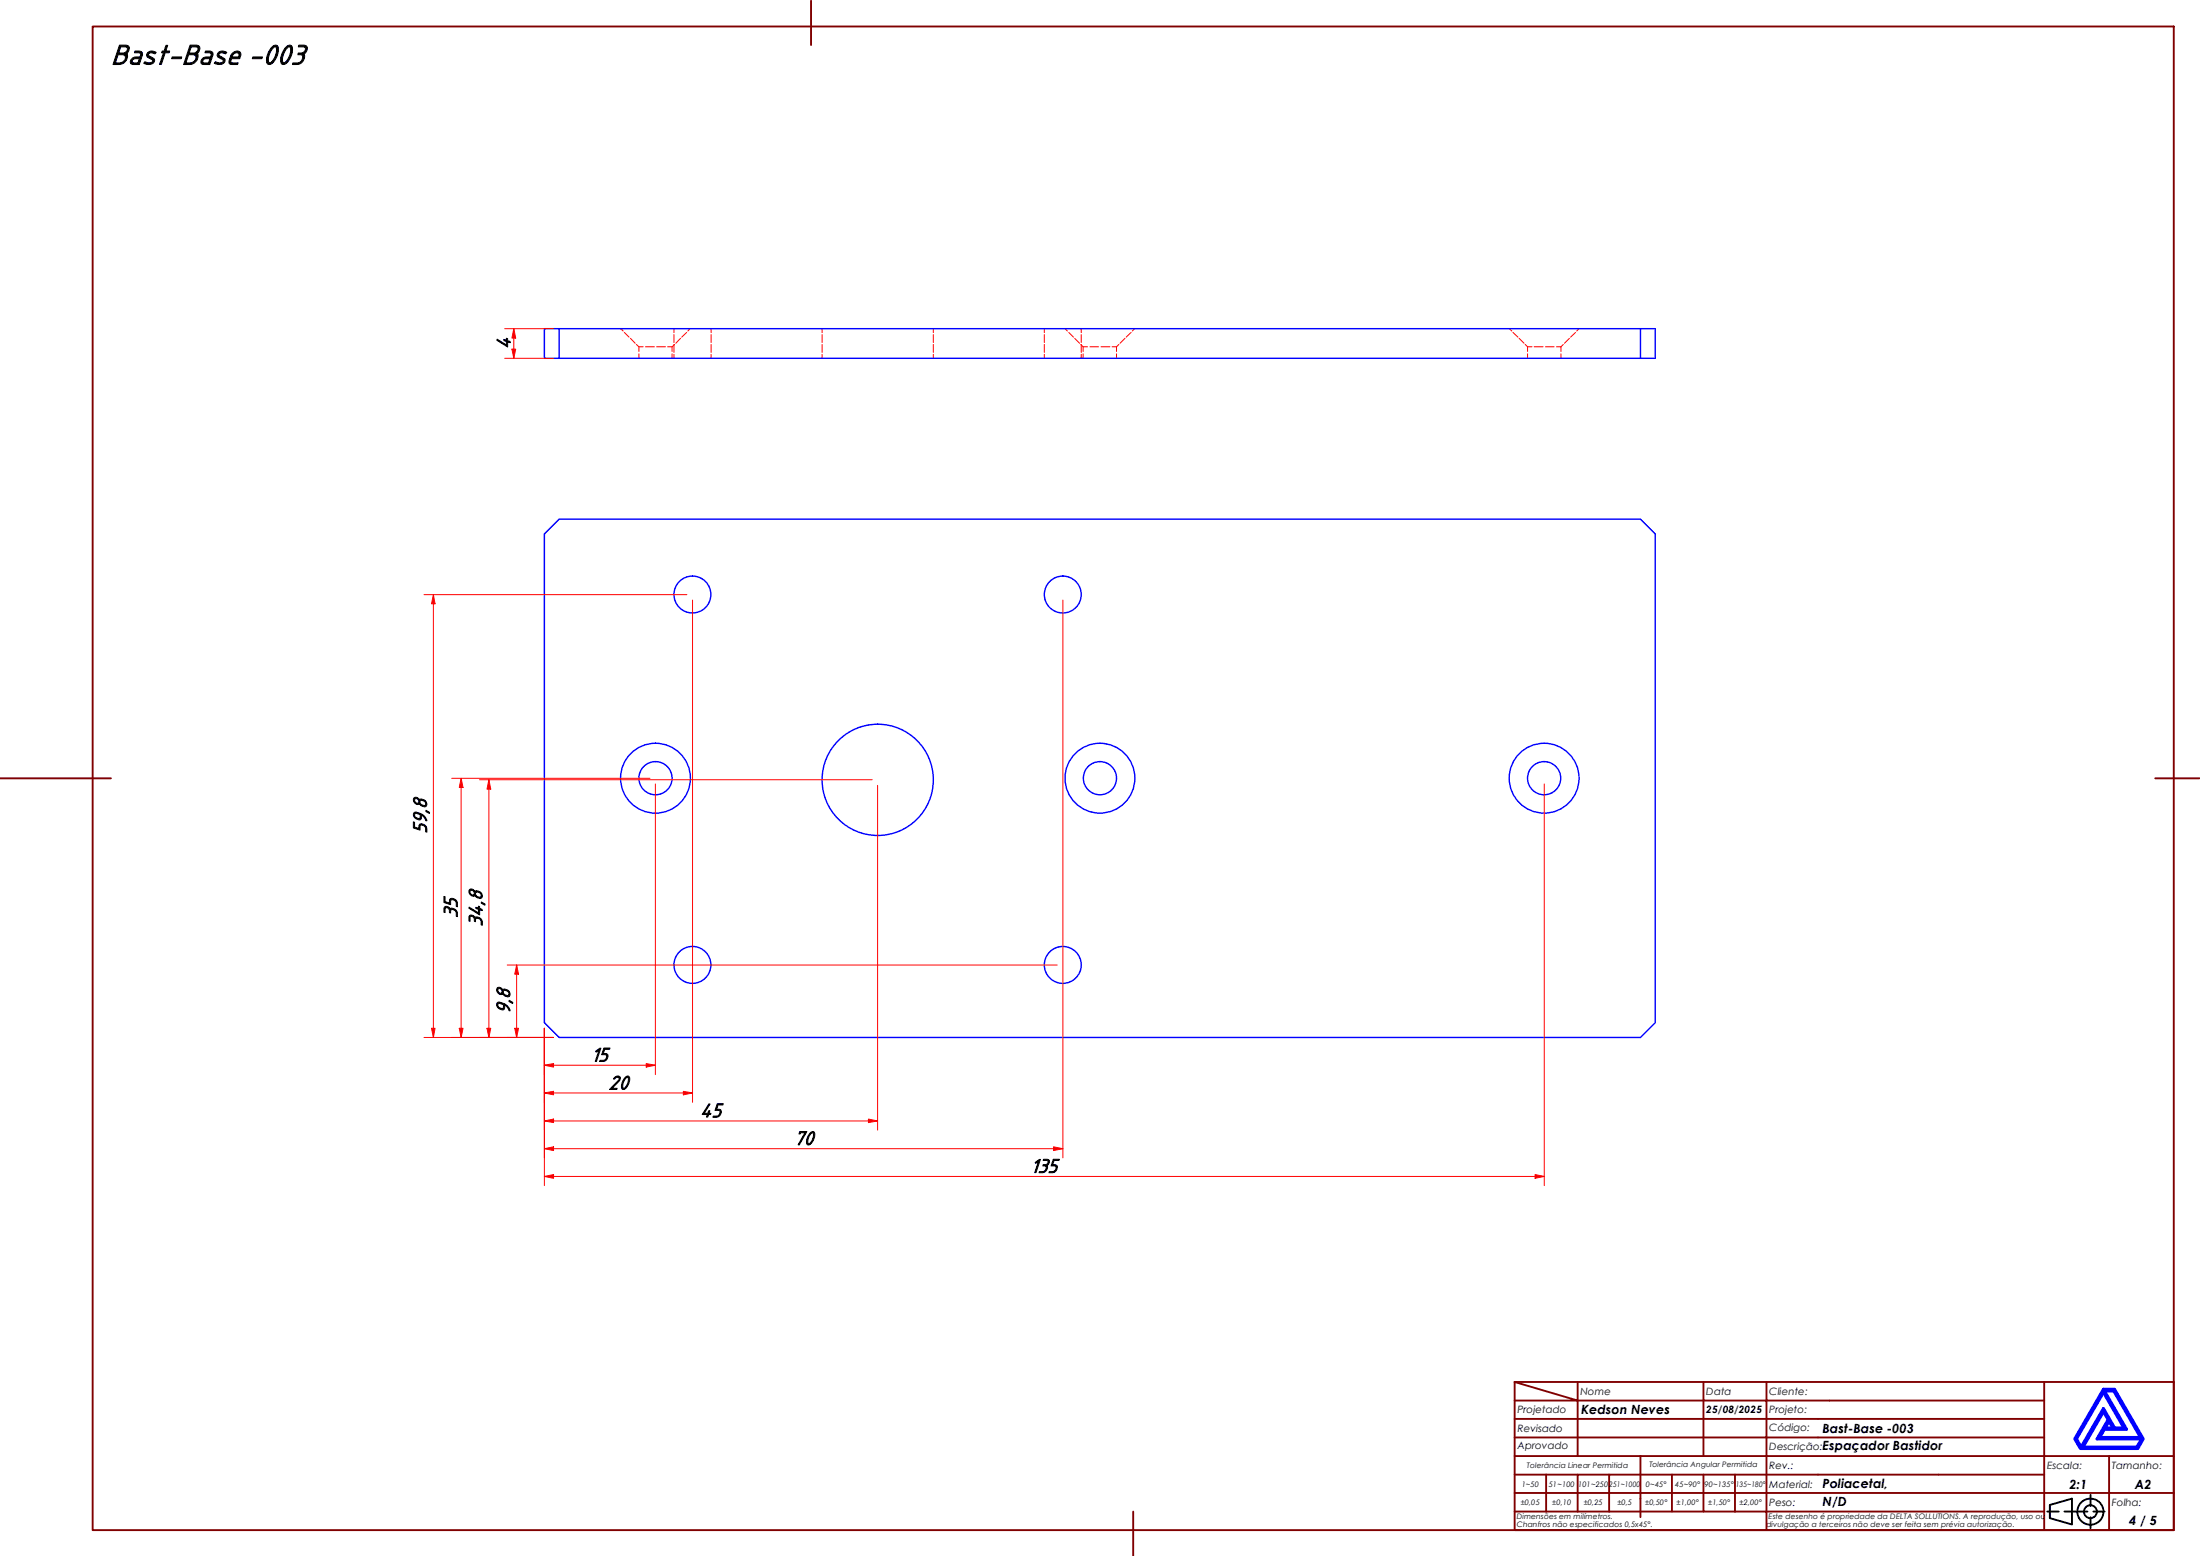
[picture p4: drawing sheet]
<svg xmlns="http://www.w3.org/2000/svg" width="594mm" height="420mm" viewBox="0 0 594 420" stroke-linecap="round" stroke-linejoin="round" font-family="sans-serif">
<!-- layer: Visible (ABNT) -->
<g fill="none" stroke="#00f" stroke-width=".38">
<path d="M151 88.8v8M151 96.8h292M443 88.8h4v8h-4zM443 88.8h-296v8h4M147 144.2l4-4h292l4 4v131.9l-4 4h-292l-4-4z"/>
<circle cx="187" cy="160.5" r="5"/>
<circle cx="287" cy="160.5" r="5"/>
<circle cx="177" cy="210.1" r="9.4"/>
<circle cx="177" cy="210.1" r="4.5"/>
<circle cx="237" cy="210.6" r="15"/>
<circle cx="297" cy="210.1" r="9.4"/>
<circle cx="297" cy="210.1" r="4.5"/>
<circle cx="417" cy="210.1" r="9.4"/>
<circle cx="417" cy="210.1" r="4.5"/>
<circle cx="187" cy="260.6" r="5"/>
<circle cx="287" cy="260.6" r="5"/>
</g>
<!-- layer: Hidden (ABNT) -->
<g fill="none" stroke="#f00" stroke-width=".27">
<path d="M167.6 88.8l.7 .6M168.6 89.8l1.3 1.2M170.2 91.4l1.3 1.3M171.8 93l.7 .6M172.5 93.6h1.2M172.5 93.6v1.3M172.5 95.5v1.3M174.3 93.6h2.4M177.3 93.6h2.4M180.3 93.6h1.2M181.5 93.6v1.3M181.5 95.5v1.3"/>
<path d="M182 88.8v1M182 90.3v2.2M182 93v2.2M182 95.7v1.1M182.2 93l-.7 .6M183.8 91.4l-1.3 1.3M185.4 89.8l-1.3 1.2M186.4 88.8l-.7 .6M192 88.8v1M192 90.3v2.2M192 93v2.2M192 95.7v1.1"/>
<path d="M222 88.8v1M222 90.3v2.2M222 93v2.2M222 95.7v1.1M252 88.8v1M252 90.3v2.2M252 93v2.2M252 95.7v1.1M282 88.8v1M282 90.3v2.2M282 93v2.2M282 95.7v1.1"/>
<path d="M287.6 88.8l.6 .6M288.6 89.8l1.3 1.2M290.2 91.4l1.3 1.3M291.8 93l.7 .6M292 88.8v1M292 90.3v2.2M292 93v2.2M292 95.7v1.1M292.5 93.6h1.2M292.5 93.6v1.3M292.5 95.5v1.3M294.3 93.6h2.4"/>
<path d="M297.3 93.6h2.4M300.3 93.6h1.2M301.5 93.6v1.3M301.5 95.5v1.3M302.1 93l-.6 .6M303.8 91.4l-1.3 1.3M305.4 89.8l-1.3 1.2M306.4 88.8l-.6 .6M407.6 88.8l.6 .6M408.6 89.8l1.3 1.2M410.2 91.4l1.3 1.3M411.9 93l.6 .6"/>
<path d="M412.5 93.6h1.2M412.5 93.6v1.3M412.5 95.5v1.3M414.3 93.6h2.4M417.3 93.6h2.4M420.3 93.6h1.2M421.5 93.6v1.3M421.5 95.5v1.3M422.1 93l-.6 .6M423.8 91.4l-1.3 1.3M425.4 89.8l-1.3 1.2M426.4 88.8l-.6 .6"/>
</g>
<!-- layer: Borda A3/A4 (ABNT) -->
<g fill="none" stroke="#800000" stroke-width=".51">
<path d="M25 7.2h562v406h-562zM219 .2v12M0 210.2h30M582 210.2h12M409 373.2l17 5h-17M409 373.2h178v40h-178zM426 378.2h34v4.9h17M426 378.2v15M426 373.2v5M460 373.2v5h17v4.9M477 373.2v5h75M552 373.2v20h-143"/>
<path d="M409 383.1h51v10.1M409 398.2h17M417.5 398.2v10M434.5 398.2h-8.5v10M443 393.2v16.5M451.5 398.2v10h-42.5M460 398.2v10h8.5M468.5 398.2v10M477 398.2h-42.5v10M477 383.1v5.1h-68M477 398.2v10h75M477 383.1h75"/>
<path d="M477 398.2h75M552 388.2h-75v10M569.5 393.2v9.9h17.5M587 393.2h-35v9.9h17.5v10.1M306 408.2v12M409 403.1h143v10.1M451.5 408.2h8.5M468.5 408.2h8.5v5"/>
</g>
<path d="M568 376l5.5 9.6h-2.5l-3-5.3-6 10.5-1.3-2.3zM568 375.1h3l7.7 13.4-1.4 2.6h-15.5l-1.5-2.6zM568.3 375.6h2.5l7.2 12.6h-11l1.3-2.3h5.9zM568 381.2l1.3 2.1-3 5.2h12l-1.3 2.3h-14.5zM569.5 383.8l1 1.8h-2z" fill="none" stroke="#00f" stroke-width=".83"/>
<!-- layer: 0 -->
<path d="M561.8 391.1h15.5" fill="none" stroke="#000" stroke-width=".27"/>
<g fill="none" stroke="#000" stroke-width=".51">
<path d="M552.8 408.2h3.1M553.5 406.4l6-1.7v6.9l-6-1.7zM557.5 408.2h6.2M564.5 403.6v3M564.5 409.7v3M565.3 408.2h3"/>
<circle cx="564.5" cy="408.2" r="3.5"/>
<circle cx="564.5" cy="408.2" r="1.75"/>
</g>
<path d="M147 287.6h2.5" fill="none" stroke="#f00" stroke-width=".27"/>
<path d="M147 287.6l2.5-.4v.9z" fill="#f00"/>
<path d="M147 287.6l2.5-.4v.9zM174.5 287.6h2.5" fill="none" stroke="#f00" stroke-width=".27"/>
<path d="M174.5 287.2l2.5 .4-2.5 .5z" fill="#f00"/>
<path d="M177 211.7v78.5M147 277.7v12.5M147 295.1h2.5M149.5 287.6h25M174.5 287.2l2.5 .4-2.5 .5z" fill="none" stroke="#f00" stroke-width=".27"/>
<path d="M147 295.1l2.5-.4v.9z" fill="#f00"/>
<path d="M147 295.1l2.5-.4v.9zM184.5 295.1h2.5" fill="none" stroke="#f00" stroke-width=".27"/>
<path d="M184.5 294.7l2.5 .4-2.5 .5z" fill="#f00"/>
<path d="M187 162v135.7M147 277.7v20M149.5 295.1h35M184.5 294.7l2.5 .4-2.5 .5zM147 310.2h2.5" fill="none" stroke="#f00" stroke-width=".27"/>
<path d="M147 310.2l2.5-.5v1z" fill="#f00"/>
<path d="M147 310.2l2.5-.5v1zM284.5 310.2h2.5" fill="none" stroke="#f00" stroke-width=".27"/>
<path d="M284.5 309.7l2.5 .5-2.5 .5z" fill="#f00"/>
<path d="M287 162v150.7M147 277.7v35M147 302.7h2.5M149.5 310.2h135M284.5 309.7l2.5 .5-2.5 .5z" fill="none" stroke="#f00" stroke-width=".27"/>
<path d="M147 302.7l2.5-.5v.9z" fill="#f00"/>
<path d="M147 302.7l2.5-.5v.9zM234.5 302.7h2.5" fill="none" stroke="#f00" stroke-width=".27"/>
<path d="M234.5 302.2l2.5 .5-2.5 .4z" fill="#f00"/>
<path d="M237 212.1v93.1M147 277.7v27.5M147 317.7h2.5M149.5 302.7h85M234.5 302.2l2.5 .5-2.5 .4z" fill="none" stroke="#f00" stroke-width=".27"/>
<path d="M147 317.7l2.5-.5v1z" fill="#f00"/>
<path d="M147 317.7l2.5-.5v1zM414.5 317.7h2.5" fill="none" stroke="#f00" stroke-width=".27"/>
<path d="M414.5 317.2l2.5 .5-2.5 .5z" fill="#f00"/>
<path d="M417 211.7v108.4M139.5 277.7v2.4M147 277.7v42.4M149.5 317.7h265M414.5 317.2l2.5 .5-2.5 .5z" fill="none" stroke="#f00" stroke-width=".27"/>
<path d="M139 277.7h1l-.5 2.4z" fill="#f00"/>
<path d="M139 277.7h1l-.5 2.4zM139.5 260.6v2.5" fill="none" stroke="#f00" stroke-width=".27"/>
<path d="M139.5 260.6l.5 2.5h-1z" fill="#f00"/>
<path d="M124.5 277.7v2.4M137 260.6h148.5M139.5 260.6l.5 2.5h-1zM139.5 263.1v14.6M137 280.1h12.5" fill="none" stroke="#f00" stroke-width=".27"/>
<path d="M124 277.7h1l-.5 2.4z" fill="#f00"/>
<path d="M124.5 210.2v2.4M124 277.7h1l-.5 2.4z" fill="none" stroke="#f00" stroke-width=".27"/>
<path d="M124.5 210.2l.5 2.4h-1z" fill="#f00"/>
<path d="M122 210.2h53.5M124.5 210.2l.5 2.4h-1zM124.5 212.6v65.1M117 277.7v2.4M122 280.1h27.5" fill="none" stroke="#f00" stroke-width=".27"/>
<path d="M116.5 277.7h1l-.5 2.4z" fill="#f00"/>
<path d="M117 160.6v2.4M116.5 277.7h1l-.5 2.4z" fill="none" stroke="#f00" stroke-width=".27"/>
<path d="M117 160.6l.5 2.4h-1z" fill="#f00"/>
<path d="M114.5 160.6h71M117 160.6l.5 2.4h-1zM117 163v114.7M132 210.5v2.6M114.5 280.1h35" fill="none" stroke="#f00" stroke-width=".27"/>
<path d="M132 210.5l.5 2.6h-1z" fill="#f00"/>
<path d="M132 210.5l.5 2.6h-1zM132 277.7v2.4" fill="none" stroke="#f00" stroke-width=".27"/>
<path d="M131.5 277.7h1l-.5 2.4z" fill="#f00"/>
<path d="M138.7 88.8v2.5M129.5 210.5h106M132 213.1v64.6M131.5 277.7h1l-.5 2.4zM129.5 280.1h20" fill="none" stroke="#f00" stroke-width=".27"/>
<path d="M138.7 88.8l.6 2.5h-1.1z" fill="#f00"/>
<path d="M138.7 88.8l.6 2.5h-1.1zM138.7 94.3v2.5" fill="none" stroke="#f00" stroke-width=".27"/>
<path d="M138.2 94.3h1.1l-.6 2.5z" fill="#f00"/>
<path d="M136.3 96.8h13.2M136.3 88.8h13.2M138.2 94.3h1.1l-.6 2.5zM138.7 91.3v3" fill="none" stroke="#f00" stroke-width=".27"/>
<text font-size="8.1" x="30" y="17.3">Bast-Base -003</text>
<g font-size="5.6">
<text x="137.7" y="94.3" transform="rotate(-90 137.7 94.3)">4</text>
<text x="115.2" y="225.1" transform="rotate(-90 115.2 225.1)">59,8</text>
<text x="123.4" y="247.9" transform="rotate(-90 123.4 247.9)">35</text>
<text x="130.2" y="250.3" transform="rotate(-90 130.2 250.3)">34,8</text>
<text x="137.7" y="273.8" transform="rotate(-90 137.7 273.8)">9,8</text>
<text x="159.6" y="286.6">15</text>
<text x="164.3" y="294.1">20</text>
<text x="189" y="301.6">45</text>
<text x="214.4" y="309.1">70</text>
<text x="278.3" y="316.6">135</text>
</g>
<g font-size="3.4">
<text x="427" y="381.9">Kedson Neves</text>
<text x="492.1" y="386.9">Bast-Base -003</text>
<text x="492.1" y="391.6">Espaçador Bastidor</text>
<text x="492.1" y="401.8">Poliacetal,</text>
<text x="558.8" y="401.9">2:1</text>
<text x="576.5" y="401.9">A2</text>
<text x="492.1" y="406.7">N/D</text>
<text x="575" y="411.7">4 / 5</text>
</g>
<g font-size="2.7">
<text x="426.8" y="376.7">Nome</text>
<text x="460.8" y="376.7">Data</text>
<text x="477.8" y="376.7">Cliente:</text>
<text x="409.8" y="381.4">Projetado</text>
<text x="460.8" y="381.5">25/08/2025</text>
<text x="477.8" y="381.4">Projeto:</text>
<text x="409.8" y="386.7">Revisado</text>
<text x="477.8" y="386.4">Código:</text>
<text x="409.8" y="391.4">Aprovado</text>
<text x="477.8" y="391.5">Descrição:</text>
<text x="477.8" y="401.7">Material:</text>
<text x="477.8" y="396.7">Rev.:</text>
<text x="552.8" y="396.7">Escala:</text>
<text x="570.3" y="396.7">Tamanho:</text>
<text x="477.8" y="406.6">Peso:</text>
<text x="570.3" y="406.7">Folha:</text>
</g>
<g font-size="2">
<text x="410.9" y="401.4">1~50</text>
<text x="412.3" y="396.4">Tolerância Linear Permitida</text>
<text x="418.2" y="401.4">51~100</text>
<text x="426.1" y="401.4">101~250</text>
<text x="434.5" y="401.4">251~1000</text>
<text x="444.4" y="401.4">0~45°</text>
<text x="445.4" y="396.2">Tolerância Angular Permitida</text>
<text x="452.4" y="401.4">45~90°</text>
<text x="460.3" y="401.4">90~135°</text>
<text x="468.7" y="401.4">135~180°</text>
<text x="410.7" y="406.3">±0,05</text>
<text x="419.2" y="406.3">±0,10</text>
<text x="427.7" y="406.3">±0,25</text>
<text x="436.8" y="406.3">±0,5</text>
<text x="444.2" y="406.3">±0,50°</text>
<text x="452.8" y="406.3">±1,00°</text>
<text x="461.3" y="406.3">±1,50°</text>
<text x="469.7" y="406.3">±2,00°</text>
<text x="409.6" y="410.2">Dimensões em milímetros.</text>
<text x="409.6" y="412.3">Chanfros não especificados 0,5x45°.</text>
<text x="477" y="412.3">divulgação a terceiros não deve ser feita sem prévia autorização.</text>
<text x="477.6" y="410.2">Este desenho é propriedade da DELTA SOLLUTIONS. A reprodução, uso ou</text>
</g>
</svg>
